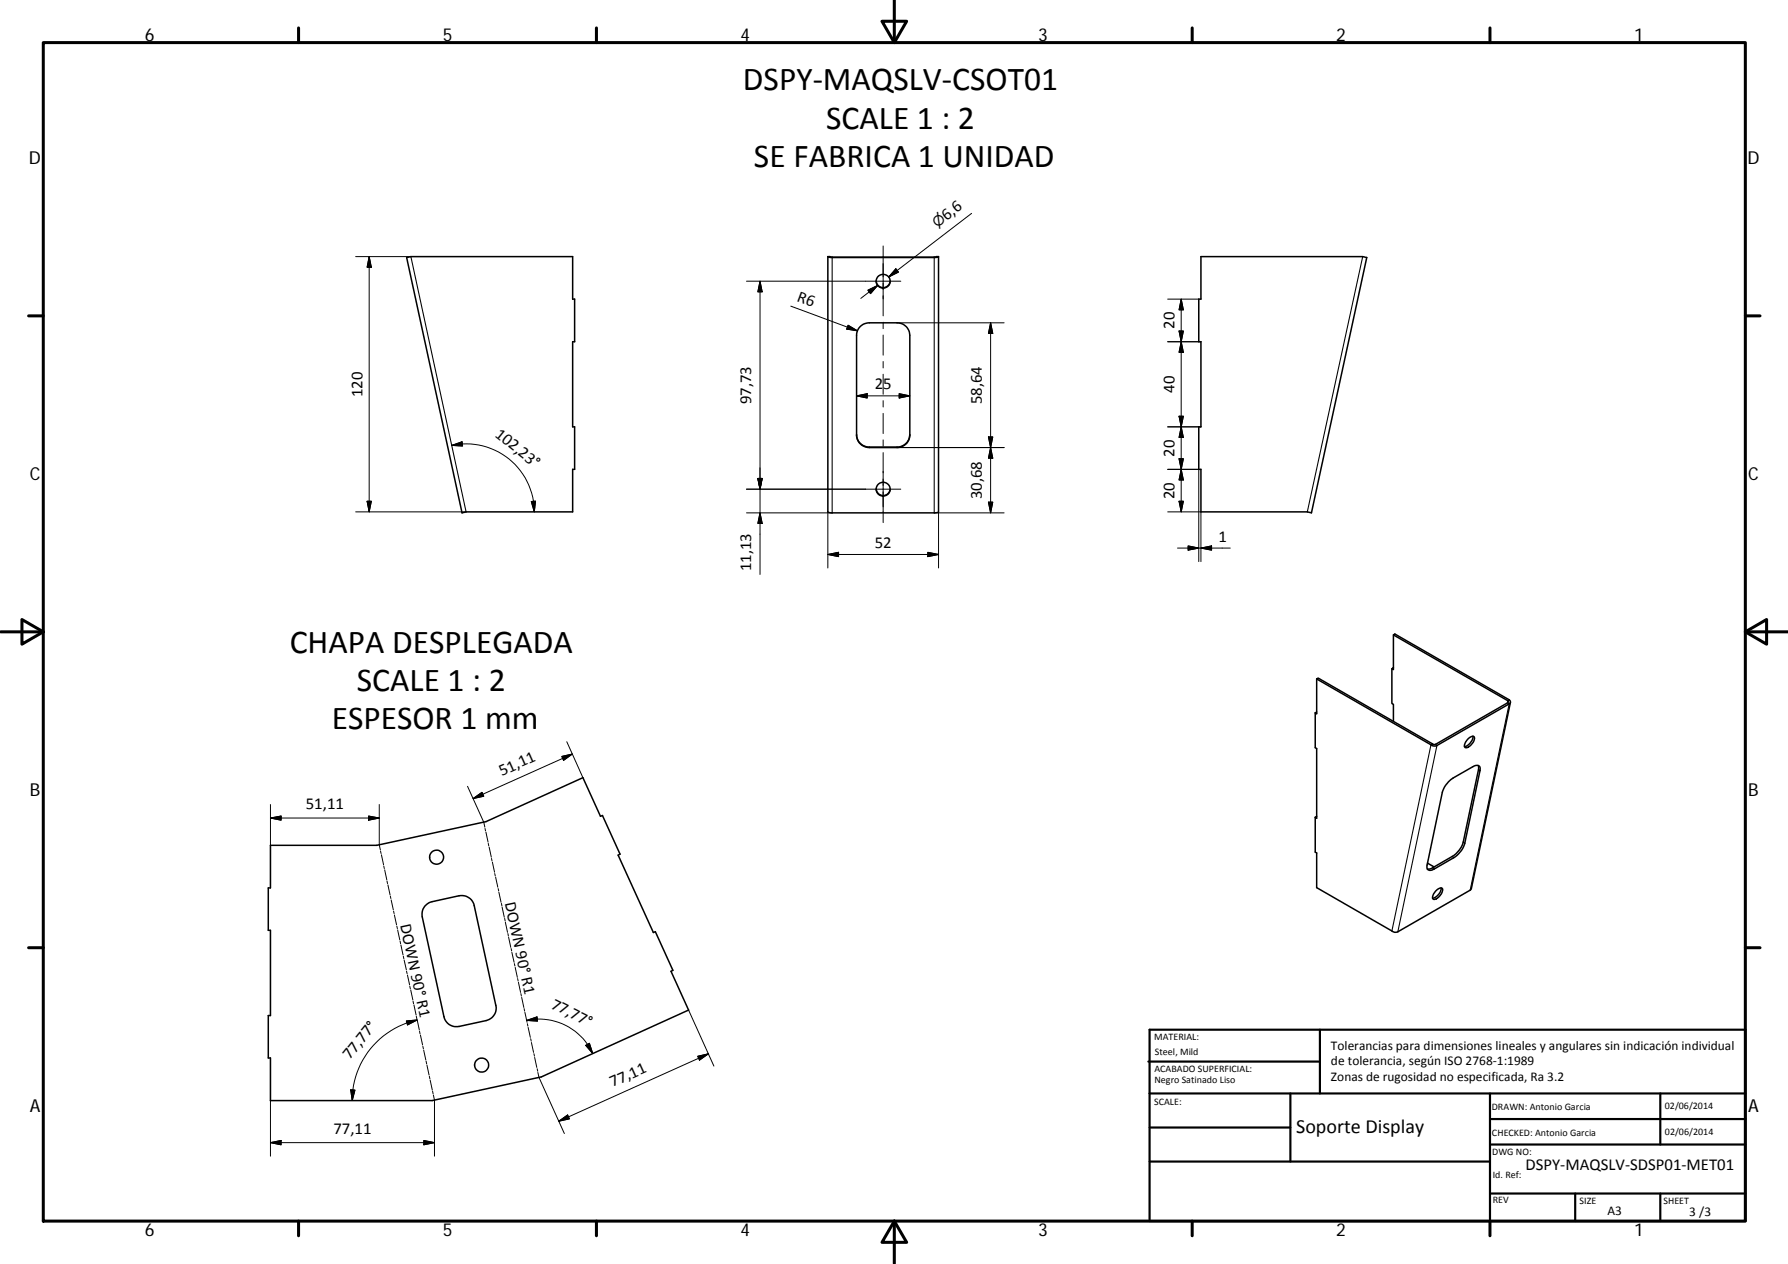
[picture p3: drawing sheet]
<svg xmlns="http://www.w3.org/2000/svg" width="420mm" height="297mm" viewBox="0 0 420 297" stroke-linecap="round" stroke-linejoin="round" font-family="sans-serif">
<g fill="none" stroke="#000" stroke-width=".36">
<path d="M95.6 60.5l1-.2h38v10h.4v10h-.4v20h.4v10h-.4v10h-25.1l-.9 .2zM194.5 60.3l1 .1h24l1-.1-1 .2h-24.2zM194.5 60.3v60l1 .2h24.3l.7-.2v-60M202.2 76.7l.6-.5 1.1-.3h6.9a2.96 2.96 0 0 1 3 2.9v23.5a3 3 0 0 1-3 2.9h-6.5a3 3 0 0 1-3-2.9v-23.5l.2-1.1zM205.9 66a1.65 1.65 0 0 0 1.6 1.6 1.65 1.65 0 0 0 1.7-1.6M282.2 60.3h38l1 .2-13 60-1-.2h-25v-10h-.5v-10h.5v-20h-.5v-10h.5zM201.3 102.1a3 3 0 0 0 3 3h6.5a3 3 0 0 0 3-3M205.9 114.9a1.65 1.65 0 0 0 1.6 1.6 1.65 1.65 0 0 0 1.7-1.6M309.4 159.6l.3-.3 26.9 15.5M309.4 159.6v8.1l-.3-.2M309.4 159.6l26.9 15.4M327.1 157.1v8.2l.3 .2v4"/>
<path d="M327.4 149.2v8.2l-.3-.3 .3-.2M309.1 167.5v8.2l.3 .2v16.4l-.3-.2M309.4 167.3l-.3 .2M336.6 174.8l-.3 .2M345 173.6a.9 .9 0 0 1 1.5-.2 2.5 2.5 0 0 1-2.2 2.3 1.64 1.64 0 0 1 .7-2.1zM346.1 173a2.65 2.65 0 0 1-2 2.4M347.4 179.9v.9l-3.6 17.1a5.9 5.9 0 0 1-2.5 3.4l-4.9 2.8-1 .1M354.3 164.7l.1 .2-.1 .2-17 9.8-.7-.1M354.3 164.7l.4-.2 .2 .2v.5l-.3 .2-16.9 9.8-.8 .1-.6-.3M354.7 164.5l-26.9-15.5-.4 .2 26.9 15.5M354.9 165.1l-9.2 43.7-.2 .4-17 9.8-.6 .1-.7-.2-17.8-10.3v-8.2l-.3-.2v-8.1M63.6 198.6h25l25.6-5.5 22.8-10.3 4.1 9 .5-.2 4.1 9.1-.4 .3 8.2 18.1 .5-.2 4.1 9.1-.4 .3 4.1 9.1-34.6 15.7-25.6 5.5h-38v-10h-.6v-9.9h.6v-20.1h-.6v-9.9h.6z"/>
<path d="M309.4 191.9l-.3 .2M340.4 183.7l1.1-.9 4.6-2.6a.96 .96 0 0 1 1.3-.3 .96 .96 0 0 1 .4 1.2l-3.6 17.1a6 6 0 0 1-2.6 3.4l-4.6 2.6a.96 .96 0 0 1-1.2 .3 .96 .96 0 0 1-.4-1.2l3.5-17.1a5.6 5.6 0 0 1 1.5-2.5zM99.9 212.9l1.2-.9 6.8-1.5a3 3 0 0 1 3.5 2.3l5.1 23.5a3 3 0 0 1-2.3 3.5l-6.3 1.4a2.98 2.98 0 0 1-3.6-2.3l-5.1-23.4 .1-1.6zM335.4 202.8l1.6 .9M337.3 209.5a1.36 1.36 0 0 1 1.7-.7 2.45 2.45 0 0 1-2.2 2.5 1.34 1.34 0 0 1 .5-1.8zM338.7 208.7a2.64 2.64 0 0 1-2.1 2.4"/>
<circle cx="207.5" cy="66.1" r="1.63"/>
<circle cx="207.5" cy="114.9" r="1.63"/>
<circle cx="102.6" cy="201.4" r="1.64"/>
<circle cx="113.2" cy="250.3" r="1.66"/>
</g>
<g fill="none" stroke="#000" stroke-width=".25">
<path d="M96.6 60.3l12.9 60M195.5 60.4v60.1M219.5 60.4v60.1M320.2 60.3l-13 60M204.3 105.1v.1M210.8 105.1v.1M336.3 175l-9.2 43.8M337.3 174.9l.4 .3-9.2 43.8M354.3 164.7l-.1 .5M354.3 165.1l.3 .3-9.1 43.8M343.8 197.9l.4 .3M347.4 180.8l.4 .3"/>
<path d="M336.7 203.9l.3 .3M341.3 201.3l.3 .3"/>
</g>
<g fill="none" stroke="#000" stroke-width=".23">
<path d="M207.5 57.8v16.4M228.3 50.1l-19.5 15 2-1.5M83.6 60.3h13M86.8 60.3v60M86.8 60.3l.5 2.5h-1zM178.6 66.1l.5 2.5h-1zM178.6 66.1v68.9M185.8 71.9l15.7 5.8M199.3 76.4l2.2 1.3-2.5-.4zM204 68.2l2.2-1.1-1.6 1.9zM206.2 67.1l-3.9 3M207.5 75.7v1.5"/>
<path d="M207.5 78.7v4.8M210.5 63.2l.6 .7-2.3 1.2zM210.8 75.9h25.2M211.7 66.1h-36.3M232.8 75.9v44.6M232.8 75.9l.5 2.5h-1zM274.4 70.3h7.3M277.1 77.8h1l-.5 2.5zM277.6 70.3v50M277.6 70.3l.5 2.5h-1zM201.3 93l2.5-.5v1zM201.3 93h12.5"/>
<path d="M207.5 85v1.5M207.5 87.9v4.7M207.5 94.1v1.6M207.5 97.2v4.7M211.3 92.5l2.5 .5-2.5 .5zM274.4 80.3h7.8M277.1 97.8h1l-.5 2.5zM277.6 80.3l.5 2.5h-1zM86.3 117.8h1l-.5 2.5zM106.2 104.7a16 16 0 0 1 19.3 15.6M106.2 104.7l2.4-.9 .1 1zM124.9 117.9l.9-.1-.3 2.5z"/>
<path d="M178.1 112.4h1l-.5 2.6zM207.5 103.4v1.5M207.5 106.4v16.4M210.8 105.2h25.2M211.7 115h-36.3M232.3 102.7h1l-.5 2.5zM232.3 118h1l-.5 2.5zM232.8 105.2l.5 2.5h-1zM274.4 110.3h7.3v21.7M274.4 100.3h7.8M277.1 117.8h1l-.5 2.5zM277.1 107.8h1l-.5 2.5z"/>
<path d="M277.6 110.3l.5 2.5h-1zM277.6 100.3l.5 2.5h-1zM83.6 120.3h25.9M175.4 120.5h20.1M178.6 120.5l.5 2.5h-1zM194.5 120.3v13.2M194.5 130.3l2.6-.5v1zM194.5 130.3h26M218 129.8l2.5 .5-2.5 .5zM219.5 120.5h16.5M220.5 120.3v13.2M274.4 120.3h7.8v11.7"/>
<path d="M276.7 128.8h12.4M279.2 128.3l2.5 .5-2.5 .5zM282.2 128.8l2.5-.5v1zM132 177.8l2.5-.6-2.1 1.5zM133.2 174.3l3.8 8.5M134.5 177.2l-23.3 10.5M63.6 192.2l2.4-.4v.9zM63.6 192.2h25.5M63.6 189.1v9.5M86.6 191.8l2.5 .4-2.5 .5zM89.1 189.1v9.4l.3 1.2M89.4 200l.1 .6"/>
<path d="M109.9 184.8l3.8 8.4 .2 1.2M111.2 187.7l2.1-1.5 .4 .9zM114 194.7l.1 .6M114.2 195.5l.5 2.4M114.7 198.2l.2 .6M114.9 199.1l.6 2.3M89.6 200.9l.5 2.3M90.2 203.5l.1 .6M90.4 204.4l.5 2.4M90.9 207.1l.2 .5M91.2 207.9l.5 2.4M91.7 210.6l.2 .6"/>
<path d="M91.9 211.5l.5 2.3M92.5 214.1l.1 .6M92.7 215l.5 2.3M93.2 217.6l.2 .6M93.4 218.5l.5 2.4M115.5 201.7l.1 .6M115.7 202.6l.5 2.4M116.3 205.3l.1 .6M116.5 206.1l.5 2.4M117.1 208.8l.1 .6M117.2 209.7l.5 2.3M117.8 212.3l.2 .6"/>
<path d="M118 213.2l.5 2.4M118.6 215.8l.1 .7M118.8 216.7l.5 2.4M119.3 219.4l.2 .6M94 221.2l.1 .6M94.2 222.1l.5 2.3M94.8 224.7l.1 .6M95 225.6l.5 2.3M95.5 239.9l2.5-.2-2.2 1.2zM95.5 228.2l.2 .6M95.7 229.1l.6 2.4M96.3 231.8l.1 .5"/>
<path d="M96.5 232.6l.5 2.4M97.1 235.3l.1 .6M97.3 236.2l.5 2.3M97.8 238.8l.1 .6M119.5 220.3l.5 2.3M120.1 222.9l.1 .6M120.3 223.8l.5 2.3M120.9 226.4l.1 .6M121.1 227.3l.5 2.4M121.6 230l.2 .5M121.8 230.8l.5 2.4M122.4 233.5l.1 .6"/>
<path d="M122.6 234.4l.5 2.3M123.2 237l.1 .6M123.3 237.9l.6 2.3M123.8 239.8l2.4-.8 .1 1zM123.8 239.8a13.7 13.7 0 0 1 10.6 2l2 1.7a12.9 12.9 0 0 1 2.9 4.1M161.8 237.4l6 13.1M63.6 258.6v13.1M82.4 256.1l1 .1-.6 2.4zM98.5 242.1l-.5-2.4a19.3 19.3 0 0 0-15.2 18.9M98.6 242.4l.1 .6M98.8 243.2l.5 2.4M99.4 245.9l.1 .6"/>
<path d="M99.6 246.8l.5 2.3M100.1 249.4l.2 .6M100.3 250.3l.5 2.3M100.9 252.9l.1 .6M101.1 253.8l.5 2.4M101.7 256.5l.1 .6M101.8 257.3l.3 1.2v13.2M123.9 240.6l.1 .5M124.1 241.4l.5 2.4M124.7 244.1l.1 .6M124.9 245l.5 2.3M125.5 247.6l.1 .6"/>
<path d="M125.6 248.5l.5 2.3M126.2 251.1l.2 .6M126.4 252l.3 1.2 5.9 13.2M137.6 245.7l.9-.5 .8 2.4zM164 248.2l2.5-.5-2.1 1.4zM166.5 247.7l-35.2 15.8M63.6 268.5l2.4-.5v1zM63.6 268.5h38.5M99.6 268l2.5 .5-2.5 .5zM131.3 263.5l2.1-1.5 .4 .9z"/>
</g>
<g fill="none" stroke="#000" stroke-width=".71">
<path d="M10.2 10h399.9v277h-399.9zM70.2 6.6v3.4M140.2 6.6v3.4M207.3 5h5.8l-2.9 5zM210.2 0v10M280.2 6.6v3.4M350.1 6.6v3.4M6.7 74.2h3.5M410.1 74.2h3.5M.2 148.5h10M5.2 145.6l5 2.9-5 2.9zM410.1 148.5l5-2.9v5.8z"/>
<path d="M410.1 148.5h10M6.7 222.7h3.5M410.1 222.7h3.5M70.2 287v3.4M140.2 287v3.4M210.2 287l2.9 5h-5.8zM210.2 287v10M280.2 287v3.4M350.1 287v3.4"/>
</g>
<g fill="none" stroke="#000" stroke-width=".51">
<path d="M269.8 249.5h40.4M270.1 242h140v45h-140zM270.1 257h140M303.2 257v16M310.2 242v15M350.1 257v30M390.2 257v12M270.1 265h33.1M270.1 273h80M350.1 269h60M350.1 263h60M350.1 280.5h60"/>
<path d="M370.2 280.5v6.5M390.2 280.5v6.5"/>
</g>
<g fill="#000" stroke="#000" stroke-width=".23">
<path d="M86.8 60.3l.5 2.5h-1zM178.6 66.1l.5 2.5h-1zM199.3 76.4l2.2 1.3-2.5-.4zM204 68.2l2.2-1.1-1.6 1.9zM210.5 63.2l.6 .7-2.3 1.2zM232.8 75.9l.5 2.5h-1zM277.1 77.8h1l-.5 2.5zM277.6 70.3l.5 2.5h-1zM201.3 93l2.5-.5v1zM211.3 92.5l2.5 .5-2.5 .5zM277.1 97.8h1l-.5 2.5zM277.6 80.3l.5 2.5h-1z"/>
<path d="M86.3 117.8h1l-.5 2.5zM106.2 104.7l2.4-.9 .1 1zM124.9 117.9l.9-.1-.3 2.5zM178.1 112.4h1l-.5 2.6zM232.3 102.7h1l-.5 2.5zM232.3 118h1l-.5 2.5zM232.8 105.2l.5 2.5h-1zM277.1 117.8h1l-.5 2.5zM277.1 107.8h1l-.5 2.5zM277.6 110.3l.5 2.5h-1zM277.6 100.3l.5 2.5h-1zM178.6 120.5l.5 2.5h-1z"/>
<path d="M194.5 130.3l2.6-.5v1zM218 129.8l2.5 .5-2.5 .5zM279.2 128.3l2.5 .5-2.5 .5zM282.2 128.8l2.5-.5v1zM132 177.8l2.5-.6-2.1 1.5zM63.6 192.2l2.4-.4v.9zM86.6 191.8l2.5 .4-2.5 .5zM111.2 187.7l2.1-1.5 .4 .9zM123.8 239.8l2.4-.8 .1 1zM82.4 256.1l1 .1-.6 2.4zM95.5 239.9l2.5-.2-2.2 1.2zM137.6 245.7l.9-.5 .8 2.4z"/>
<path d="M164 248.2l2.5-.5-2.1 1.4zM63.6 268.5l2.4-.5v1zM99.6 268l2.5 .5-2.5 .5zM131.3 263.5l2.1-1.5 .4 .9z"/>
</g>
<g font-size="7.9">
<text x="174.6" y="21.2">DSPY‐MAQSLV‐CSOT01</text>
<text x="194.2" y="30.2">SCALE 1 : 2</text>
<text x="177.2" y="39.2">SE FABRICA 1 UNIDAD</text>
<text x="68.1" y="153.4">CHAPA DESPLEGADA</text>
<text x="83.9" y="162.3">SCALE 1 : 2</text>
<text x="77.9" y="171.3">ESPESOR 1 mm</text>
</g>
<text font-size="4.7" x="304.6" y="266.2">Soporte Display</text>
<g font-size="4.2">
<text x="34" y="9.6">6</text>
<text x="104" y="9.6">5</text>
<text x="174" y="9.6">4</text>
<text x="244" y="9.6">3</text>
<text x="314" y="9.6">2</text>
<text x="384" y="9.6">1</text>
<text x="6.8" y="38.7">D</text>
<text x="410.6" y="38.7">D</text>
<text x="7" y="112.9">C</text>
<text x="410.8" y="112.9">C</text>
<text x="7" y="187.1">B</text>
<text x="410.8" y="187.1">B</text>
<text x="7" y="261.3">A</text>
<text x="410.8" y="261.3">A</text>
<text x="34" y="290.4">6</text>
<text x="104" y="290.4">5</text>
<text x="174" y="290.4">4</text>
<text x="244" y="290.4">3</text>
<text x="314" y="290.4">2</text>
<text x="384" y="290.4">1</text>
</g>
<g font-size="3.9">
<text x="222.4" y="51.9" transform="rotate(-37 222.4 51.9)">6,6</text>
<text x="187.1" y="70.8" transform="rotate(20 187.1 70.8)">R6</text>
<text x="276" y="77.3" transform="rotate(-90 276 77.3)">20</text>
<text x="85.2" y="93.3" transform="rotate(-90 85.2 93.3)">120</text>
<text x="176.5" y="95" transform="rotate(-90 176.5 95)">97,73</text>
<text x="205.6" y="91.5">25</text>
<text x="230.7" y="95" transform="rotate(-90 230.7 95)">58,64</text>
<text x="276" y="92.3" transform="rotate(-90 276 92.3)">40</text>
<text x="116.1" y="102.4" transform="rotate(39 116.1 102.4)">102,23°</text>
<text x="276" y="107.3" transform="rotate(-90 276 107.3)">20</text>
<text x="230.7" y="117.3" transform="rotate(-90 230.7 117.3)">30,68</text>
<text x="276" y="117.3" transform="rotate(-90 276 117.3)">20</text>
<text x="205.6" y="128.8">52</text>
<text x="286.3" y="127.3">1</text>
<text x="176.5" y="134.3" transform="rotate(-90 176.5 134.3)">11,13</text>
<text x="117.9" y="182.4" transform="rotate(-24 117.9 182.4)">51,11</text>
<text x="71.9" y="190.2">51,11</text>
<text x="118.6" y="212.1" transform="rotate(78 118.6 212.1)">DOWN 90° R1</text>
<text x="94" y="217.4" transform="rotate(78 94 217.4)">DOWN 90° R1</text>
<text x="129.3" y="236.8" transform="rotate(27 129.3 236.8)">77,77°</text>
<text x="82.2" y="249.2" transform="rotate(-51 82.2 249.2)">77,77°</text>
<text x="144" y="255.5" transform="rotate(-24 144 255.5)">77,11</text>
<text x="78.4" y="266.4">77,11</text>
<text x="358.5" y="274.9">DSPY‐MAQSLV‐SDSP01‐MET01</text>
</g>
<text font-size="3.3" x="220.2" y="53.6" transform="rotate(-38 220.2 53.6)">⌀</text>
<g font-size="3.1">
<text x="312.8" y="246.8">Tolerancias para dimensiones lineales y angulares sin indicación individual</text>
<text x="312.8" y="250.4">de tolerancia, según ISO 2768‐1:1989</text>
<text x="312.8" y="254">Zonas de rugosidad no especificada, Ra 3.2</text>
<text x="377.7" y="285.6">A3</text>
<text x="397" y="285.8">3 /3</text>
</g>
<g font-size="2.4">
<text x="271.2" y="244.4">MATERIAL:</text>
<text x="271.3" y="251.9">ACABADO SUPERFICIAL:</text>
<text x="271.4" y="247.9">Steel, Mild</text>
<text x="271.3" y="254.6">Negro Satinado Liso</text>
<text x="271.2" y="259.7">SCALE:</text>
<text x="350.6" y="260.9">DRAWN: Antonio Garcia</text>
<text x="391.2" y="260.6">02/06/2014</text>
<text x="350.6" y="267">CHECKED: Antonio Garcia</text>
<text x="391.2" y="266.6">02/06/2014</text>
<text x="350.6" y="271.4">DWG NO:</text>
<text x="350.8" y="276.8">Id. Ref:</text>
<text x="350.8" y="282.8">REV</text>
<text x="371.2" y="282.9">SIZE</text>
<text x="390.9" y="282.9">SHEET</text>
</g>
</svg>
